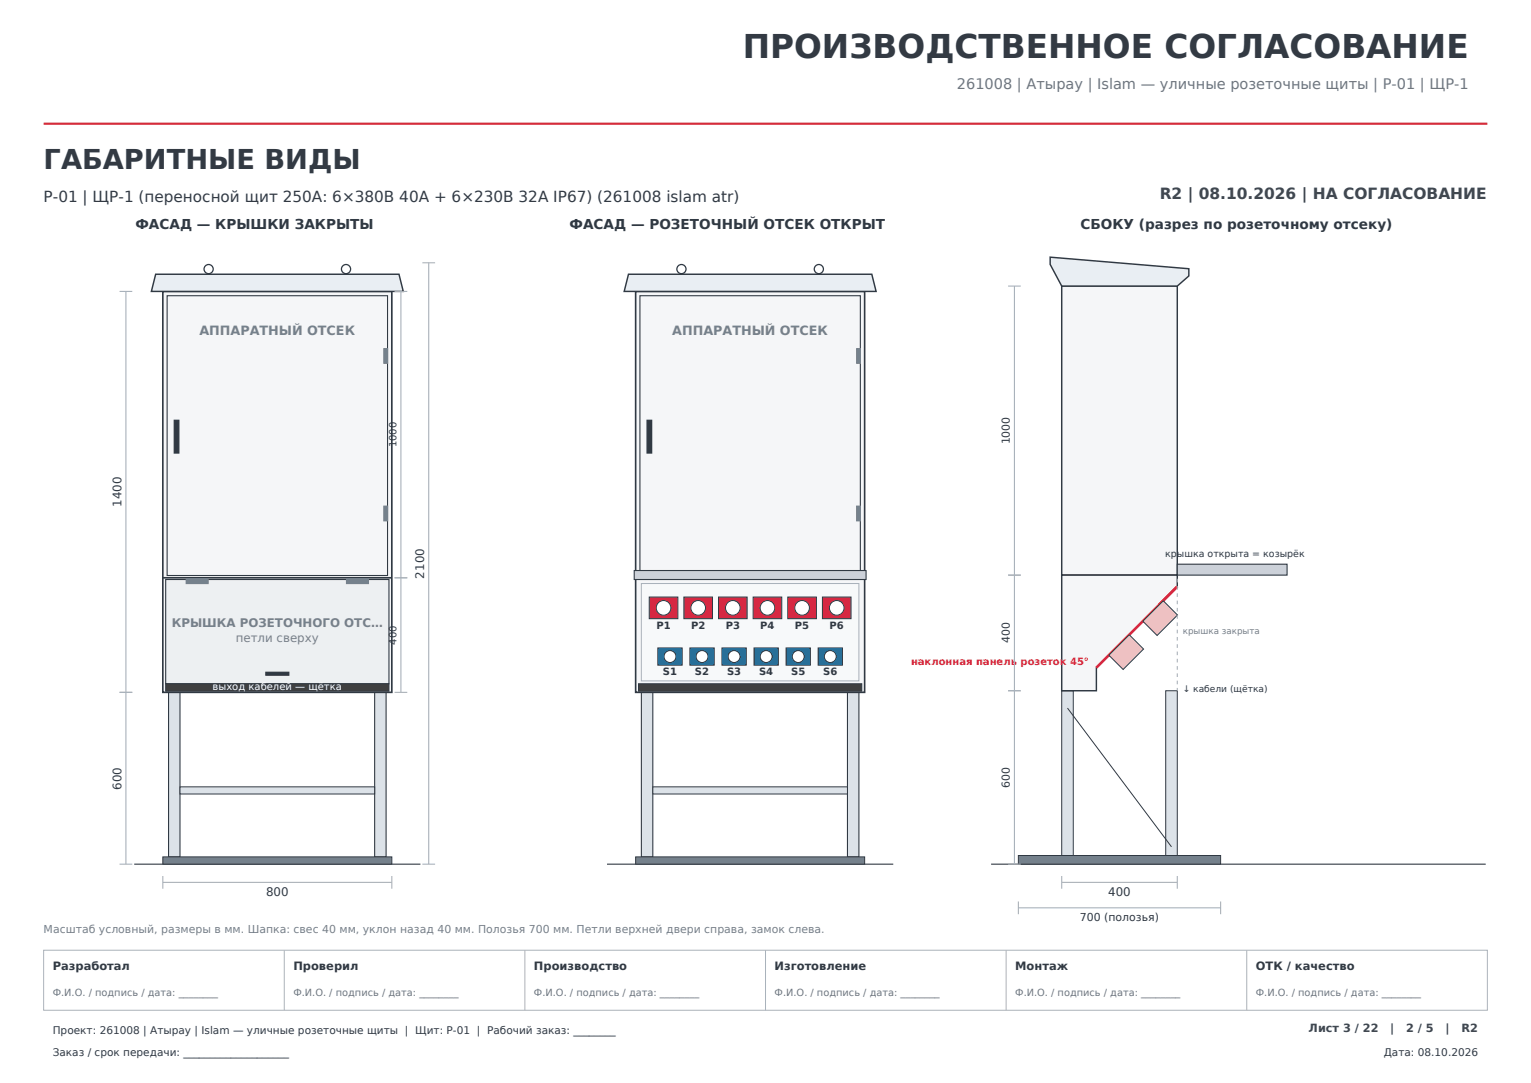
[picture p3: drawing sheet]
<svg xmlns="http://www.w3.org/2000/svg" width="297mm" height="210mm" viewBox="0 0 297 210" stroke-linecap="round" stroke-linejoin="round" font-family="sans-serif">
<path d="M8.5 24h280" fill="none" stroke="#d52b38" stroke-width=".42"/>
<path d="M8.5 184.3h280v11.6h-280zM55.1 184.3v11.6M101.8 184.3v11.6M148.5 184.3v11.6M195.2 184.3v11.6M241.9 184.3v11.6" fill="none" stroke="#aab3ba" stroke-width=".19"/>
<path d="M26 167.6h55.6" fill="none" stroke="#303943" stroke-width=".21"/>
<g fill="#dce2e8" stroke="#303943" stroke-width=".21">
<path d="M32.7 134.3h2.2v31.9h-2.2z"/>
<path d="M72.7 134.3h2.2v31.9h-2.2z"/>
</g>
<path d="M31.6 166.2h44.4v1.4h-44.4z" fill="#75818c" stroke="#303943" stroke-width=".19"/>
<path d="M34.9 152.6h37.8v1.4h-37.8z" fill="#dce2e8" stroke="#303943" stroke-width=".19"/>
<path d="M31.6 56.5h44.4v77.8h-44.4z" fill="#f5f6f8" stroke="#303943" stroke-width=".32"/>
<path d="M30.2 53.2h47.2l.8 3.3h-48.8z" fill="#e9eef3" stroke="#303943" stroke-width=".28"/>
<g fill="none" stroke="#303943" stroke-width=".25">
<path d="M40.5 53.1v.1M67.1 53.1v.1"/>
<circle cx="40.5" cy="52.2" r=".89"/>
<circle cx="67.1" cy="52.2" r=".89"/>
</g>
<path d="M32.4 57.3h42.8v54.3h-42.8z" fill="none" stroke="#303943" stroke-width=".21"/>
<g fill="#75818c" stroke="#75818c" stroke-width=".25">
<path d="M74.5 67.6h.7v2.8h-.7z"/>
<path d="M74.5 98.2h.7v2.8h-.7z"/>
</g>
<path d="M33.8 81.5h.9v6.3h-.9z" fill="#303943" stroke="#303943" stroke-width=".25"/>
<path d="M31.6 112h44.4" fill="none" stroke="#303943" stroke-width=".32"/>
<path d="M32.1 112.4h43.4v20.2h-43.4z" fill="#edf0f2" stroke="#303943" stroke-width=".21"/>
<g fill="#75818c" stroke="#75818c" stroke-width=".25">
<path d="M36.1 112.3h4.3v.8h-4.3z"/>
<path d="M67.2 112.3h4.3v.8h-4.3z"/>
</g>
<path d="M51.6 130.4h4.4v.5h-4.4z" fill="#303943" stroke="#303943" stroke-width=".25"/>
<path d="M32.1 132.6h43.4v1.4h-43.4z" fill="#404040" stroke="#303943" stroke-width=".19"/>
<g fill="none" stroke="#a7b1bb" stroke-width=".21">
<path d="M23.2 56.5h2.5M24.4 56.5v111.1M76.5 56.5h2.5M77.8 56.5v77.8M81.9 51h2.5M83.2 51v116.6M76.5 112h2.5M23.2 134.3h2.5M76.5 134.3h2.5M23.2 167.6h2.5M31.6 171.1h44.4M31.6 169.9v2.4"/>
<path d="M76 169.9v2.4M81.9 167.6h2.5"/>
</g>
<path d="M117.8 167.6h55.5" fill="none" stroke="#303943" stroke-width=".21"/>
<g fill="#dce2e8" stroke="#303943" stroke-width=".21">
<path d="M124.4 134.3h2.2v31.9h-2.2z"/>
<path d="M164.4 134.3h2.2v31.9h-2.2z"/>
</g>
<path d="M123.3 166.2h44.4v1.4h-44.4z" fill="#75818c" stroke="#303943" stroke-width=".19"/>
<path d="M126.6 152.6h37.8v1.4h-37.8z" fill="#dce2e8" stroke="#303943" stroke-width=".19"/>
<path d="M123.3 56.5h44.4v77.8h-44.4z" fill="#f5f6f8" stroke="#303943" stroke-width=".32"/>
<path d="M121.9 53.2h47.2l.9 3.3h-48.9z" fill="#e9eef3" stroke="#303943" stroke-width=".28"/>
<g fill="none" stroke="#303943" stroke-width=".25">
<path d="M132.2 53.1v.1M158.8 53.1v.1"/>
<circle cx="132.2" cy="52.2" r=".89"/>
<circle cx="158.8" cy="52.2" r=".89"/>
</g>
<path d="M124.1 57.3h42.8v54.3h-42.8z" fill="none" stroke="#303943" stroke-width=".21"/>
<g fill="#75818c" stroke="#75818c" stroke-width=".25">
<path d="M166.2 67.6h.7v2.8h-.7z"/>
<path d="M166.2 98.2h.7v2.8h-.7z"/>
</g>
<path d="M125.5 81.5h.9v6.3h-.9z" fill="#303943" stroke="#303943" stroke-width=".25"/>
<path d="M123.3 112h44.4" fill="none" stroke="#303943" stroke-width=".32"/>
<path d="M123 110.6h45v1.8h-45z" fill="#ccd1d9" stroke="#303943" stroke-width=".21"/>
<path d="M124.4 113.2h42.2v18.8h-42.2z" fill="#f7f9fa" stroke="#a7b1bb" stroke-width=".19"/>
<path d="M125.9 115.8h5.6v4.2h-5.6z" fill="#d62842" stroke="#303943" stroke-width=".19"/>
<circle cx="128.7" cy="117.9" r="1.42" fill="#fff" stroke="#303943" stroke-width=".19"/>
<path d="M132.7 115.8h5.5v4.2h-5.5z" fill="#d62842" stroke="#303943" stroke-width=".19"/>
<circle cx="135.4" cy="117.9" r="1.42" fill="#fff" stroke="#303943" stroke-width=".19"/>
<path d="M139.4 115.8h5.5v4.2h-5.5z" fill="#d62842" stroke="#303943" stroke-width=".19"/>
<circle cx="142.2" cy="117.9" r="1.42" fill="#fff" stroke="#303943" stroke-width=".19"/>
<path d="M146.1 115.8h5.6v4.2h-5.6z" fill="#d62842" stroke="#303943" stroke-width=".19"/>
<circle cx="148.9" cy="117.9" r="1.42" fill="#fff" stroke="#303943" stroke-width=".19"/>
<path d="M152.8 115.8h5.6v4.2h-5.6z" fill="#d62842" stroke="#303943" stroke-width=".19"/>
<circle cx="155.6" cy="117.9" r="1.42" fill="#fff" stroke="#303943" stroke-width=".19"/>
<path d="M159.5 115.8h5.6v4.2h-5.6z" fill="#d62842" stroke="#303943" stroke-width=".19"/>
<circle cx="162.3" cy="117.9" r="1.42" fill="#fff" stroke="#303943" stroke-width=".19"/>
<path d="M127.6 125.6h4.7v3.4h-4.7z" fill="#1574a9" stroke="#303943" stroke-width=".19"/>
<circle cx="130" cy="127.3" r="1.16" fill="#fff" stroke="#303943" stroke-width=".19"/>
<path d="M133.8 125.6h4.8v3.4h-4.8z" fill="#1574a9" stroke="#303943" stroke-width=".19"/>
<circle cx="136.2" cy="127.3" r="1.16" fill="#fff" stroke="#303943" stroke-width=".19"/>
<path d="M140.1 125.6h4.7v3.4h-4.7z" fill="#1574a9" stroke="#303943" stroke-width=".19"/>
<circle cx="142.4" cy="127.3" r="1.16" fill="#fff" stroke="#303943" stroke-width=".19"/>
<path d="M146.3 125.6h4.7v3.4h-4.7z" fill="#1574a9" stroke="#303943" stroke-width=".19"/>
<circle cx="148.6" cy="127.3" r="1.16" fill="#fff" stroke="#303943" stroke-width=".19"/>
<path d="M152.5 125.6h4.7v3.4h-4.7z" fill="#1574a9" stroke="#303943" stroke-width=".19"/>
<circle cx="154.8" cy="127.3" r="1.16" fill="#fff" stroke="#303943" stroke-width=".19"/>
<path d="M158.7 125.6h4.7v3.4h-4.7z" fill="#1574a9" stroke="#303943" stroke-width=".19"/>
<circle cx="161.1" cy="127.3" r="1.16" fill="#fff" stroke="#303943" stroke-width=".19"/>
<path d="M123.9 132.6h43.3v1.4h-43.3z" fill="#404040" stroke="#303943" stroke-width=".19"/>
<path d="M192.3 167.6h95.9" fill="none" stroke="#303943" stroke-width=".21"/>
<path d="M197.6 165.9h39.2v1.7h-39.2z" fill="#75818c" stroke="#303943" stroke-width=".19"/>
<g fill="#dce2e8" stroke="#303943" stroke-width=".19">
<path d="M206 133.9h2.2v32h-2.2z"/>
<path d="M226.1 133.9h2.3v32h-2.3z"/>
</g>
<path d="M207.1 137.3l20.2 26.9" fill="none" stroke="#303943" stroke-width=".19"/>
<g fill="#f5f6f8" stroke="#303943" stroke-width=".28">
<path d="M206 55.5h22.4v56h-22.4z"/>
<path d="M206 111.5h22.4v2.3l-15.7 15.7v4.4h-6.7z"/>
</g>
<path d="M228.4 113.8l-15.7 15.7" fill="none" stroke="#d62842" stroke-width=".56"/>
<g fill="#f2bfbf" stroke="#303943" stroke-width=".19">
<path d="M221.7 120.5l4-4 2.7 2.8-3.9 3.9z"/>
<path d="M219.1 123.1l2.7 2.8-3.9 3.9-2.8-2.8z"/>
</g>
<path d="M228.4 109.4h21.3v2.1h-21.3z" fill="#ccd1d9" stroke="#303943" stroke-width=".21"/>
<path d="M228.4 112.2v21.7" fill="none" stroke="#a7b1bb" stroke-width=".21" stroke-dasharray=".7 .7" stroke-linecap="butt"/>
<path d="M203.7 49.9l26.9 2.2v1.4l-2.2 2h-22.4l-2.3-4.2z" fill="#e9eef3" stroke="#303943" stroke-width=".28"/>
<path d="M195.6 55.5h2.4M196.8 55.5v112.1M195.6 111.5h2.4M195.6 133.9h2.4M195.6 167.6h2.4M197.6 176h39.2M197.6 174.8v2.5M206 171.1h22.4M206 169.9v2.4M228.4 169.9v2.4M236.8 174.8v2.5" fill="none" stroke="#a7b1bb" stroke-width=".21"/>
<text font-size="6.3" fill="#333a43" x="144.1" y="11.3">ПРОИЗВОДСТВЕННОЕ СОГЛАСОВАНИЕ</text>
<text font-size="5.3" fill="#333a43" x="8.5" y="32.8">ГАБАРИТНЫЕ ВИДЫ</text>
<text font-size="3" fill="#333a43" x="8.5" y="39.2">P-01 | ЩР-1 (переносной щит 250А: 6×380В 40А + 6×230В 32А IP67) (261008 islam atr)</text>
<text font-size="3" fill="#40474f" x="225" y="38.7">R2 | 08.10.2026 | НА СОГЛАСОВАНИЕ</text>
<text font-size="2.8" fill="#6e7681" x="185.6" y="17.3">261008 | Атырау | Islam — уличные розеточные щиты | P-01 | ЩР-1</text>
<g font-size="2.6" fill="#303943">
<text x="26.3" y="44.3">ФАСАД — КРЫШКИ ЗАКРЫТЫ</text>
<text x="110.5" y="44.3">ФАСАД — РОЗЕТОЧНЫЙ ОТСЕК ОТКРЫТ</text>
<text x="209.6" y="44.3">СБОКУ (разрез по розеточному отсеку)</text>
</g>
<g font-size="2.5" fill="#75818c">
<text x="38.7" y="65.1">АППАРАТНЫЙ ОТСЕК</text>
<text x="130.4" y="65.1">АППАРАТНЫЙ ОТСЕК</text>
</g>
<g font-size="2.3" fill="#303943">
<text x="23.5" y="98.3" transform="rotate(-90 23.5 98.3)">1400</text>
<text x="82.3" y="112.2" transform="rotate(-90 82.3 112.2)">2100</text>
<text x="23.5" y="153.1" transform="rotate(-90 23.5 153.1)">600</text>
<text x="51.6" y="173.7">800</text>
<text x="215" y="173.7">400</text>
</g>
<g font-size="2.3" fill="#75818c">
<text x="33.3" y="121.6">КРЫШКА РОЗЕТОЧНОГО ОТС…</text>
<text x="45.7" y="124.6">петли сверху</text>
</g>
<g font-size="2.2" fill="#333a43">
<text x="10.2" y="188.1">Разработал</text>
<text x="56.9" y="188.1">Проверил</text>
<text x="103.6" y="188.1">Производство</text>
<text x="150.3" y="188.1">Изготовление</text>
<text x="196.9" y="188.1">Монтаж</text>
<text x="243.6" y="188.1">ОТК / качество</text>
</g>
<g font-size="2.2" fill="#40474f">
<text x="253.9" y="200.1">Лист 3 / 22</text>
<text x="269.7" y="200.1">|</text>
<text x="272.8" y="200.1">2 / 5</text>
<text x="280.4" y="200.1">|</text>
<text x="283.5" y="200.1">R2</text>
</g>
<g font-size="2.1" fill="#303943">
<text x="195.9" y="86.2" transform="rotate(-90 195.9 86.2)">1000</text>
<text x="195.9" y="124.8" transform="rotate(-90 195.9 124.8)">400</text>
<text x="195.9" y="152.8" transform="rotate(-90 195.9 152.8)">600</text>
<text x="209.5" y="178.5">700 (полозья)</text>
</g>
<text font-size="2.1" fill="#75818c" x="8.5" y="180.8">Масштаб условный, размеры в мм. Шапка: свес 40 мм, уклон назад 40 мм. Полозья 700 мм. Петли верхней двери справа, замок слева.</text>
<g font-size="2" fill="#333a43">
<text x="10.2" y="200.5">Проект: 261008 | Атырау | Islam — уличные розеточные щиты | Щит: P-01 | Рабочий заказ: ________</text>
<text x="10.2" y="204.7">Заказ / срок передачи: ____________________</text>
<text x="268.4" y="204.7">Дата: 08.10.2026</text>
</g>
<g font-size="1.9" fill="#303943">
<text x="76.9" y="86.7" transform="rotate(-90 76.9 86.7)">1000</text>
<text x="76.9" y="125" transform="rotate(-90 76.9 125)">400</text>
<text x="127.3" y="122">P1</text>
<text x="134.1" y="122">P2</text>
<text x="140.8" y="122">P3</text>
<text x="147.5" y="122">P4</text>
<text x="154.2" y="122">P5</text>
<text x="160.9" y="122">P6</text>
<text x="128.6" y="131">S1</text>
<text x="134.8" y="131">S2</text>
<text x="141" y="131">S3</text>
<text x="147.3" y="131">S4</text>
<text x="153.5" y="131">S5</text>
<text x="159.7" y="131">S6</text>
</g>
<text font-size="1.9" fill="#d62842" x="176.7" y="129">наклонная панель розеток 45°</text>
<text font-size="1.9" fill="#fff" x="41.2" y="133.8">выход кабелей — щётка</text>
<g font-size="1.9" fill="#6e7681">
<text x="10.2" y="193.1">Ф.И.О. / подпись / дата: ________</text>
<text x="56.9" y="193.1">Ф.И.О. / подпись / дата: ________</text>
<text x="103.6" y="193.1">Ф.И.О. / подпись / дата: ________</text>
<text x="150.3" y="193.1">Ф.И.О. / подпись / дата: ________</text>
<text x="196.9" y="193.1">Ф.И.О. / подпись / дата: ________</text>
<text x="243.6" y="193.1">Ф.И.О. / подпись / дата: ________</text>
</g>
<g font-size="1.8" fill="#303943">
<text x="226.1" y="108">крышка открыта = козырёк</text>
<text x="229.4" y="134.3">↓ кабели (щётка)</text>
</g>
<text font-size="1.7" fill="#75818c" x="229.4" y="122.9">крышка закрыта</text>
</svg>
